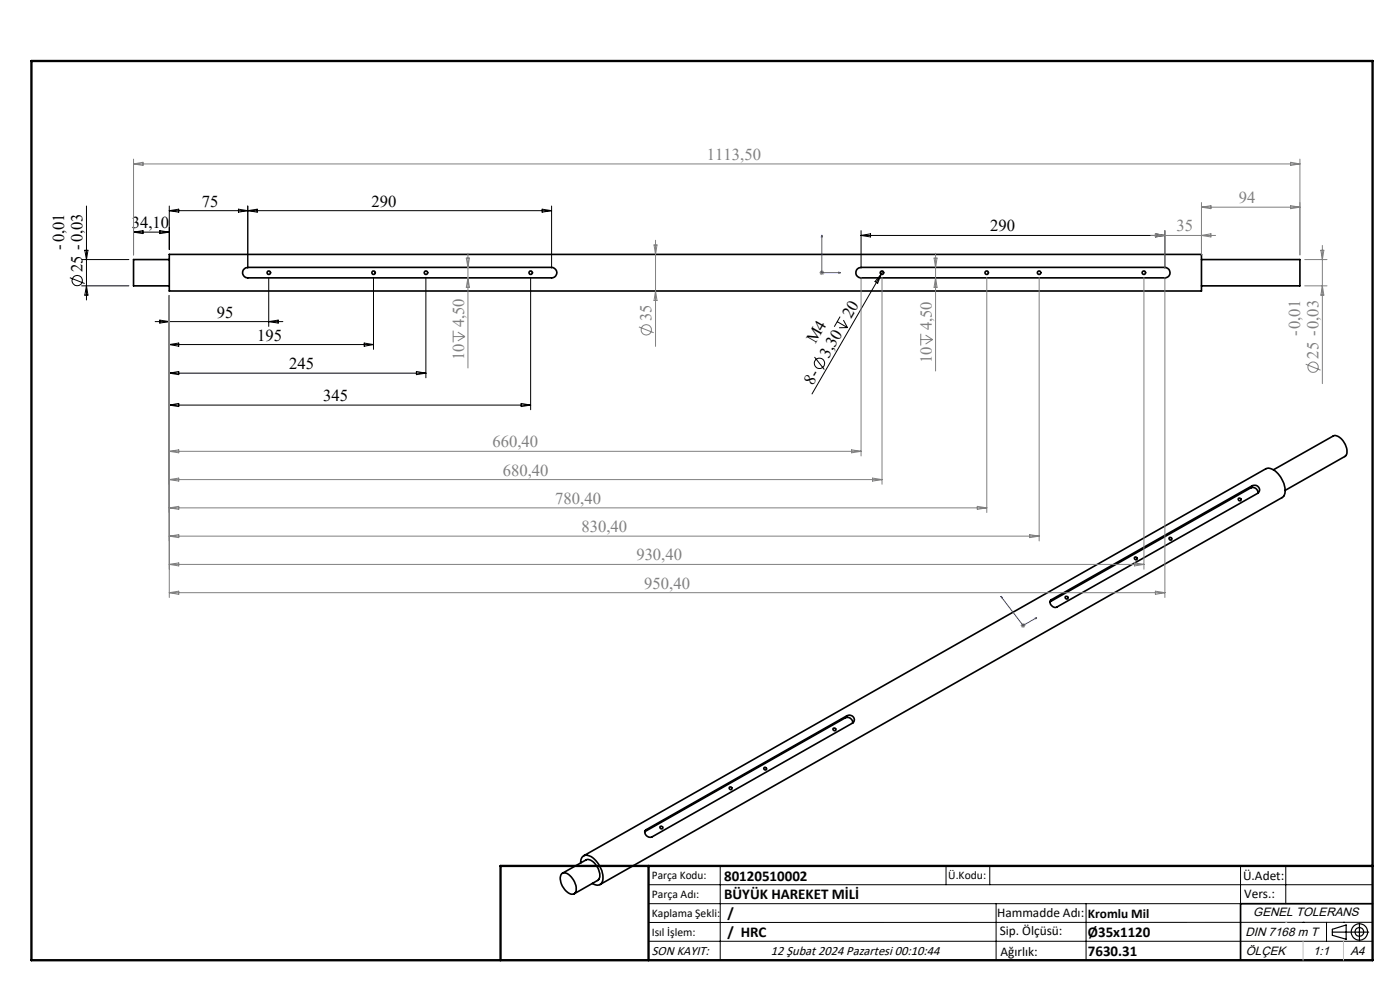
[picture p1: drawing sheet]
<svg xmlns="http://www.w3.org/2000/svg" width="297mm" height="210mm" viewBox="0 0 297 210" stroke-linecap="round" stroke-linejoin="round" font-family="sans-serif">
<g fill="none" stroke="#000" stroke-width=".35">
<path d="M35.9 54h219v7.7h-219zM35.9 55.1h-7.6v5.5h7.6M51.8 57l.8-.3h64.4a1.11 1.11 0 0 1 1.1 1.1 1.11 1.11 0 0 1-1.1 1.1h-64.4a1.1 1.1 0 0 1-1.1-.7 1.1 1.1 0 0 1 .3-1.2zM181.9 57l.8-.3h64.4a1.11 1.11 0 0 1 1.1 1.1 1.11 1.11 0 0 1-1.1 1.1h-64.4a1.1 1.1 0 0 1-1.1-.6 1.1 1.1 0 0 1 .3-1.3zM254.9 55.1h20.9v5.5h-20.9M270.2 99.7l12.6-7.2a2.08 2.08 0 0 1 2.4 1.4 2.23 2.23 0 0 1 .1 2.9l-12.7 7.2M265.3 103.5a1.08 1.08 0 0 1 1.5 1.1M265.3 103.5l-42.6 24.2 .4-.5M265.6 103a1 1 0 0 1 1.4 .3 1 1 0 0 1-.2 1.3M265.6 103l-42.5 24.2M265.6 103l-.3 .5M266.8 104.6l-42.6 24.2a1.03 1.03 0 0 1-1.1-.4 1.03 1.03 0 0 1-.1-1.2h.1"/>
<path d="M179.4 152.3a1.11 1.11 0 0 1 1.5 1.1M179.4 152.3l-42.6 24.1 .3-.4M179.7 151.8a.98 .98 0 0 1 1.3 .2 .98 .98 0 0 1-.1 1.4M179.7 151.8l-42.6 24.2M179.7 151.8l-.3 .5M180.9 153.4l-42.6 24.1a1.04 1.04 0 0 1-1.2-.3 1.04 1.04 0 0 1-.1-1.2h.1M119.1 185.4a1.47 1.47 0 0 1 2.1 .6 3.1 3.1 0 0 1 .8 3.4 1.27 1.27 0 0 1-1.9-.4 3.2 3.2 0 0 1-1-3.6zM119.3 185.2l5-2.8a2.08 2.08 0 0 1 2.4 1.5 2.23 2.23 0 0 1 .1 2.9l-5 2.8M123.2 183a1.36 1.36 0 0 1 .6-1.4 1.36 1.36 0 0 1 1.6 .1 5.4 5.4 0 0 1 2.4 5.3 1.29 1.29 0 0 1-2.1 .4M123.8 181.5l144.7-82.1a2.61 2.61 0 0 1 2.9 1.5 4.5 4.5 0 0 1 .9 4.3l-145 82.4M291.2 191.7h-28v12"/>
<circle cx="57" cy="57.8" r=".37"/>
<circle cx="79.3" cy="57.8" r=".37"/>
<circle cx="90.4" cy="57.8" r=".37"/>
<circle cx="112.6" cy="57.8" r=".37"/>
<circle cx="187.1" cy="57.8" r=".36"/>
<circle cx="209.3" cy="57.8" r=".37"/>
<circle cx="220.4" cy="57.8" r=".37"/>
<circle cx="242.7" cy="57.8" r=".37"/>
<circle cx="240.9" cy="118.4" r=".3"/>
<circle cx="248.3" cy="114.3" r=".29"/>
<circle cx="263" cy="105.9" r=".3"/>
<circle cx="226.2" cy="126.8" r=".3"/>
<circle cx="177" cy="154.7" r=".3"/>
<circle cx="140.3" cy="175.5" r=".3"/>
<circle cx="155" cy="167.2" r=".29"/>
<circle cx="162.3" cy="163" r=".29"/>
</g>
<g fill="none" stroke="#000" stroke-width=".21">
<path d="M14.8 58.9l3.2 1.2M17.3 55.1h10M18 53.1h.7l-.4 2zM18.3 43.7v19.9M28.3 48.3v5.8M28.3 49.2h7.6M28.3 49.2l2-.3v.7zM33.9 48.9l2 .3-2 .4zM35.9 43.7v9.2M35.9 44.7l2-.3v.6zM50.6 44.4v.6l4-.6v.6zM52.6 43.7v13.2"/>
<path d="M57 58.8v10.4M79.2 58.8v15.3M90.3 58.8v21.3M112.6 58.8v28.1M115 44.4l2 .3-2 .3zM117 44.7h-81.1M117 43.7v13.2M182.7 48.9v8M182.7 49.9h64.4M182.7 49.9l2-.3v.7zM186.9 58.2l-14.6 25.4M186.9 58.2l-.7 1.9-.6-.4z"/>
<path d="M187.3 57.5l-.4 .7M245.1 49.6l2 .3-2 .4zM247.1 48.9v8M17.3 60.6h10M18.3 60.6l.4 2h-.7zM32.9 68.2h27.1M33.9 67.9l2 .3-2 .3zM35.9 62.8v24.1M35.9 73.1l2-.3v.6zM35.9 79.2l2-.4v.7zM35.9 73.1h43.3M35.9 79.2h54.4"/>
<path d="M57 68.2l2-.3v.6zM77.3 72.8l1.9 .3-1.9 .3zM88.3 78.8l2 .4-2 .3zM172.8 75.7l2.1 2.7M177.6 68.2l2.2 1.3M178.2 67.2l-1.2 2.1M178.9 67.9l.9 1.6M179.8 69.5h-1.8M35.9 85.9l2-.3v.6zM35.9 85.9h76.7M110.6 85.6l2 .3-2 .3zM137.6 187.7h153.6"/>
<path d="M137.6 191.7h153.6M137.6 199.7h153.6M152.8 183.7v20M200.7 183.7v4M210 183.7v4M211.3 191.7v12M230.4 191.7v12M263.2 183.7v20M272.8 183.7v8M276.4 195.6h.1M281.4 195.6v4.1M285 195.6h.1"/>
<path d="M291.2 195.6l-153.6 .1"/>
<circle cx="16.4" cy="59.5" r="1.1"/>
<circle cx="173.8" cy="77.1" r="1.09"/>
</g>
<g fill="none" stroke="#808080" stroke-width=".21">
<path d="M28.3 33.8v20.3M28.3 34.8h247.5M28.3 34.8l2-.4v.7zM273.8 34.4l2 .4-2 .3zM275.8 33.8v20.3M98.9 54.7h.7l-.3 2zM99.3 58.9l.3 2.1h-.7zM99.3 53.7v24.4M138.7 52h.7l-.3 2zM139.1 51v22.5M173.8 57.8h1M174 57.5l.7 .7"/>
<path d="M174.3 57.4v.9M174.7 57.5l-.7 .7M182.7 58.8v37.9M187.1 58.8v43.9M198.2 54.7h.6l-.3 2zM198.5 53.7v25M198.5 58.9l.3 2.1h-.6zM209.3 58.8v49.9M220.5 58.8v56M242.7 58.8v61.9M244.1 49.9h13.8M245.1 49.6l2 .3-2 .4z"/>
<path d="M247.1 48.9v8M247.1 58.8v67.9M254.9 43v11.1M254.9 43.9h20.9M254.9 43.9l2-.3v.7zM254.9 49.9l2-.3v.7zM273.8 43.6l2 .3-2 .4zM276.8 55.1h4.7M280.2 53.1h.6l-.3 2zM280.5 52.1v29.3M35.9 62.8v63.9M96.1 70.1v2.5"/>
<path d="M96.1 71.4h2.5M97.1 70.4l1.5 1M98.6 71.4l-1.5 .9M135.5 69.3l3.2 1.3M139.1 61.7l.3 2h-.7zM195.3 70.8v2.5M195.3 72h2.5M196.4 71.1l1.4 .9M197.8 72l-1.4 1M276.8 60.6h4.7M277 77.2l3.1 1.3M280.5 60.6l.3 2h-.6z"/>
<path d="M35.9 95.7h146.8M35.9 95.7l2-.3v.7zM180.7 95.4l2 .3-2 .4zM35.9 101.7l2-.3v.7zM35.9 107.7l2-.3v.6zM35.9 113.7l2-.3v.6zM35.9 119.7l2-.3v.6zM35.9 101.7h151.2M35.9 107.7h173.4M35.9 113.7h184.6M35.9 119.7h206.8M185.1 101.4l2 .3-2 .4z"/>
<path d="M207.3 107.4l2 .3-2 .3zM218.4 113.4l2.1 .3-2.1 .3zM240.7 119.4l2 .3-2 .3zM35.9 125.7l2-.3v.7zM35.9 125.7h211.2M216.5 132.7h1M216.7 132.3l.7 .7M217 132.2v1M217.4 132.3l-.7 .7M245.1 125.4l2 .3-2 .4z"/>
<circle cx="137.1" cy="70" r="1.1"/>
<circle cx="278.6" cy="77.9" r="1.09"/>
</g>
<g fill="none" stroke="#000" stroke-width=".25">
<path d="M282.6 197.7h7.8M282.6 197.1l3-.9v3l-3-.8zM288.4 195.8v3.8M106.2 203.7h185"/>
<circle cx="288.4" cy="197.7" r="1.74"/>
<circle cx="288.4" cy="197.7" r=".93"/>
</g>
<path d="M174.3 49.8l.1 .5h-.2zM174.3 49.8v8h4M177.9 57.7l.4 .1-.4 .2zM212.3 126.5l.3 .2-.1 .1zM212.3 126.5l4.7 6.2 3-1.7M219.6 131.1l.4-.1-.3 .3z" fill="none" stroke="#00f" stroke-width=".21"/>
<path d="M6.7 12.9h284.5v190.8h-284.5zM137.6 183.7v20M291.2 183.7h-185v20" fill="none" stroke="#000" stroke-width=".5"/>
<path d="M276.4 199.7v4M285 199.7v4" fill="none" stroke="#c0c0c0" stroke-width=".21"/>
<path d="M272.8 195.6h.1" fill="none" stroke="#c0c0c0" stroke-width=".25"/>
<g fill="#00f">
<path d="M177.9 57.7l.4 .1-.4 .2zM174.3 49.8l.1 .5h-.2z"/>
<path d="M219.6 131.1l.4-.1-.3 .3zM212.3 126.5l.3 .2-.1 .1z"/>
</g>
<g font-size="3.5" fill="#808080">
<text x="150" y="33.9">1113,50</text>
<text x="262.8" y="43.1">94</text>
<text x="249.6" y="49.1">35</text>
<text x="98.4" y="69.4" transform="rotate(-90 98.4 69.4)">4,50</text>
<text x="138.2" y="68.2" transform="rotate(-90 138.2 68.2)">35</text>
<text x="197.7" y="70.1" transform="rotate(-90 197.7 70.1)">4,50</text>
<text x="275.8" y="71.3" transform="rotate(-90 275.8 71.3)">-0,01</text>
<text x="98.4" y="76.5" transform="rotate(-90 98.4 76.5)">10</text>
<text x="197.7" y="77.1" transform="rotate(-90 197.7 77.1)">10</text>
<text x="279.7" y="76.1" transform="rotate(-90 279.7 76.1)">25 -0,03</text>
<text x="104.5" y="94.9">660,40</text>
<text x="106.7" y="100.9">680,40</text>
<text x="117.8" y="106.9">780,40</text>
<text x="123.4" y="112.9">830,40</text>
<text x="135" y="118.9">930,40</text>
<text x="136.7" y="124.9">950,40</text>
</g>
<g font-size="3.5">
<text x="42.8" y="43.8">75</text>
<text x="78.8" y="43.8">290</text>
<text x="13.6" y="53" transform="rotate(-90 13.6 53)">-0,01</text>
<text x="17.5" y="53" transform="rotate(-90 17.5 53)">-0,03</text>
<text x="28" y="48.4">34,10</text>
<text x="210.1" y="49.1">290</text>
<text x="17.5" y="57.7" transform="rotate(-90 17.5 57.7)">25</text>
<text x="46" y="67.4">95</text>
<text x="180.6" y="67.7" transform="rotate(-60 180.6 67.7)">20</text>
<text x="54.6" y="72.2">195</text>
<text x="173" y="73.1" transform="rotate(-60 173 73.1)">M4</text>
<text x="175.7" y="76.1" transform="rotate(-60 175.7 76.1)">3,30</text>
<text x="61.3" y="78.3">245</text>
<text x="172.4" y="81.8" transform="rotate(-60 172.4 81.8)">8-</text>
<text x="68.6" y="85.1">345</text>
</g>
<g font-size="3.2">
<text x="153.6" y="190.8">BÜYÜK HAREKET MİLİ</text>
<text x="153.6" y="186.8">80120510002</text>
<text x="154.3" y="194.8">/</text>
<text x="154.3" y="198.8">/ HRC</text>
<text x="230.8" y="198.7">Ø35x1120</text>
<text x="230.8" y="202.8">7630.31</text>
</g>
<g font-size="2.8">
<text x="263.7" y="186.7">Ü.Adet:</text>
<text x="263.9" y="190.5">Vers.:</text>
<text x="211.5" y="194.5">Hammadde Adı:</text>
<text x="230.8" y="194.7">Kromlu Mil</text>
<text x="138.3" y="202.6">SON KAYIT:</text>
<text x="163.6" y="202.6">12 Şubat 2024 Pazartesi 00:10:44</text>
<text x="212.1" y="198.4">Sip. Ölçüsü:</text>
<text x="212.2" y="202.7">Ağırlık:</text>
</g>
<g font-size="2.6">
<text x="265.9" y="194.4">GENEL TOLERANS</text>
<text x="264.2" y="198.5">DIN 7168 m T</text>
<text x="264.3" y="202.6">ÖLÇEK</text>
<text x="278.5" y="202.6">1:1</text>
<text x="286.5" y="202.6">A4</text>
</g>
<g font-size="2.5">
<text x="138.3" y="186.4">Parça Kodu:</text>
<text x="138.3" y="190.5">Parça Adı:</text>
<text x="201.2" y="186.5">Ü.Kodu:</text>
<text x="138.3" y="194.5">Kaplama Şekli:</text>
<text x="138.3" y="198.6">Isıl İşlem:</text>
</g>
</svg>
